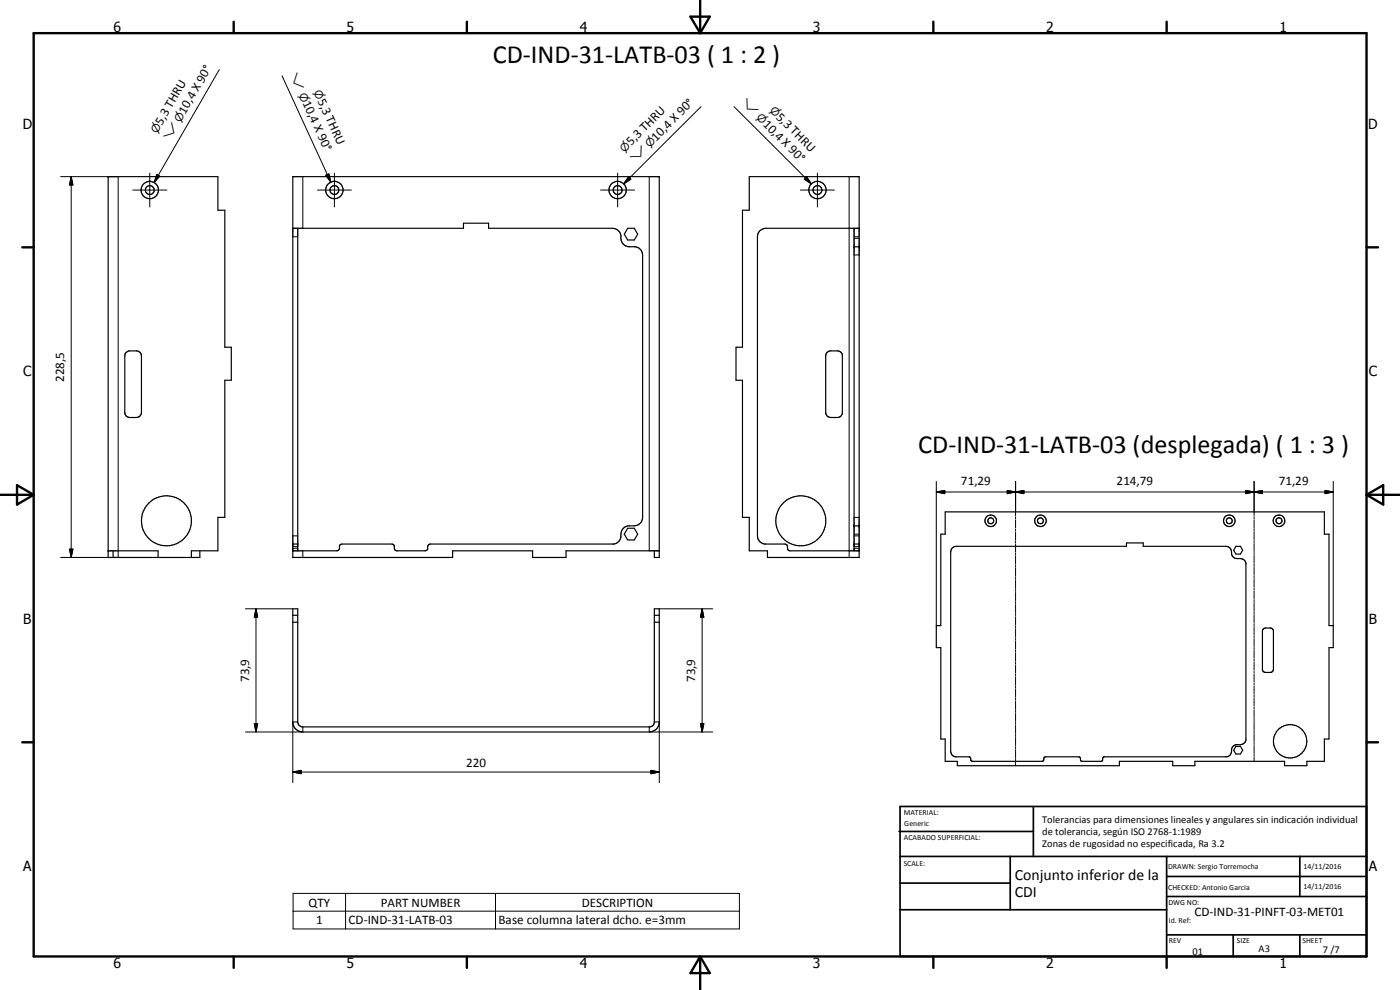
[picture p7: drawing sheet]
<svg xmlns="http://www.w3.org/2000/svg" width="420mm" height="297mm" viewBox="0 0 420 297" stroke-linecap="round" stroke-linejoin="round" font-family="sans-serif">
<g fill="none" stroke="#000" stroke-width=".35">
<path d="M224.9 53h32.9v114.3h-27.5v-2h-5.4v-10.1h-2.1v-41.1h-1.9v-9.9h1.9v-41.1h2.1zM87.9 68.5h51.2v-1.5h7.5v1.5h37.2a2.73 2.73 0 0 1 2.6 3.4 2.57 2.57 0 0 0 2.5 2.1h1.8a2.58 2.58 0 0 1 2.2 2.5v78.7a2.59 2.59 0 0 1-2.5 2.6h-1.9a3 3 0 0 0-2.2 3.7l-.3 .6a2.48 2.48 0 0 1-1.8 1.1h-55.1l-.6 .4-.2 1.3-.7 .4h-8.5l-.7-.4a1.37 1.37 0 0 0-.8-1.7h-15l-.5 .3-.3 1.4-.7 .4h-13.2M89.4 68.5v96.8M188.4 68.5h2l1 1.8-1 1.7h-2l-1-1.7zM256.3 74h1.5M256.3 68.5v96.8M257.8 68.5h-28a2.52 2.52 0 0 0-2.5 2.5v89.8a2.47 2.47 0 0 0 2.2 2.4h6.1a1.04 1.04 0 0 1 .8 1.5l.1 .4 .6 .2h20.7M37.9 105.7l.7-.4h2.6l.8 .4 .4 .8v17.2a1.52 1.52 0 0 1-1.4 1.6l-2.6-.2-.5-.3-.4-.7v-17.3zM248.1 105.9l.9-.6h2.6l.8 .4 .4 .8v17.6l-.4 .7-.5 .3-2.6 .2a1.52 1.52 0 0 1-1.5-1.6v-16.9zM188.4 158.5h2l1 1.8-1 1.7h-2l-1-1.7zM256.3 157.8h1.5M283.7 153.6h113.8v6.7h1.4v27.4h1.2v6.6h-1.2v27.4h-1.4v6.7h-5.3v1.3h-6.7v-1.3h-26.9v1.3h-6.7v-1.3h-16v1.3h-48.6v-1.3h-3.6v-6.7h-1.3v-27.4h-1.4v-6.6h1.4v-27.4h1.3z"/>
<path d="M32.5 165.3h14.9v2M33.9 165.3v2M60 165.3v2h-27.5v-114.3h32.9v10.1h2.1v41.1h1.9v9.9h-1.9v41.1h-2.1v10.1h-8v2M87.9 163.2h1.5M196.4 165.3v2h1.5v-114.3h-110v114.3h47.9v-2h24v2h10.1v-2h28M256.3 163.2h1.5M285.7 164.5l.7-.5 .6-.1h51.1v-1h5v1h24.8a1.78 1.78 0 0 1 1.7 2.3 1.99 1.99 0 0 0 2.7 1.4 1.7 1.7 0 0 1 1.6 1.4v53a1.8 1.8 0 0 1-1.6 1.4 2.35 2.35 0 0 0-2.1 .4l-.5 .7a2.25 2.25 0 0 1-1.5 2.6h-36.8l-.4 .2-.3 1-.3 .1h-5.6l-.4-.1-.2-1-.4-.2h-10l-.5 .2-.1 .8-.5 .3h-20.9a.91 .91 0 0 1-.6-1.1l-.4-.2-4.4-.1-.7-.5-.4-1.1v-59.8zM370.9 163.9h1.4l.6 1.2-.6 1.1h-1.4l-.7-1.1zM87.9 182.7h1.5v33.9l.2 .9 1 .6h104.5l1-.6 .3-.9v-33.9h1.5v33.9a2.96 2.96 0 0 1-3.1 3h-103.9a3 3 0 0 1-3-3zM87.9 186.7h1.5M87.9 184.6h1.5M196.4 186.7h1.5"/>
<path d="M196.4 184.6h1.5M379 188.8l.2-.2a3.3 3.3 0 0 1 2.4-.1l.6 .7v11.8l-.4 .5a3.1 3.1 0 0 1-2.4 .2l-.5-.7v-11.8zM370.9 223.9h1.4l.6 1.2-.6 1.1h-1.4l-.7-1.1z"/>
<circle cx="44.9" cy="57" r="2.6"/>
<circle cx="45" cy="57" r="1.33"/>
<circle cx="100.3" cy="57" r="1.32"/>
<circle cx="100.4" cy="57" r="2.6"/>
<circle cx="185.4" cy="57" r="1.33"/>
<circle cx="185.4" cy="57" r="2.61"/>
<circle cx="245.3" cy="57" r="2.61"/>
<circle cx="245.3" cy="57" r="1.32"/>
<circle cx="49.9" cy="156.3" r="7.5"/>
<circle cx="240.3" cy="156.2" r="7.5"/>
<circle cx="297.3" cy="156.3" r="1.74"/>
<circle cx="297.3" cy="156.3" r=".88"/>
<circle cx="312.2" cy="156.3" r="1.73"/>
<circle cx="312.2" cy="156.3" r=".89"/>
<circle cx="368.9" cy="156.3" r=".88"/>
<circle cx="368.9" cy="156.3" r="1.73"/>
<circle cx="383.8" cy="156.2" r=".88"/>
<circle cx="383.9" cy="156.3" r="1.75"/>
<circle cx="387.2" cy="222.4" r="5"/>
</g>
<g fill="none" stroke="#000" stroke-width=".3">
<path d="M65.8 20.9l-19.5 33.9M84.7 22.8l14.6 31.9M210.4 32l-23.2 23.2M220.3 32l23.2 23.2M18.2 53h17.3v114.3h-17.3M21.4 53l.5 2.5h-1zM21.4 53v114.3M39.8 57h10.3M44.9 51.9v10.2M47.1 52.4l.8 .4-1.6 2zM90.9 53v15.5M95.3 57h10.1"/>
<path d="M97.8 52.6l.9-.4 .6 2.5zM100.4 51.9v10.2M180.2 57h10.2M185.4 51.9v10.2M188.6 53.1l.7 .7-2.1 1.4zM194.8 53v112.3M240.2 57h10.2M241.4 53.8l.7-.7 1.4 2.1zM245.3 51.9v10.2M254.8 53v114.3M87.9 71h1.5M256.3 71h1.5"/>
<path d="M256.3 76.5h1.5M256.3 71.5h1.5M256.3 155.2h1.5M281 147.6l2.5-.4v.9zM281 147.6h119.1M281 144.4v43.3M302.3 147.2l2.5 .4-2.5 .5zM304.8 147.6l2.5-.4v.9zM304.8 144.4v10.4M304.8 155.1v.6M304.8 156v2.4M304.8 158.7v.6"/>
<path d="M304.8 159.6v2.5M373.9 147.2l2.5 .4-2.5 .5zM376.4 147.6l2.5-.4v.9zM376.4 144.4v10.4M376.4 155.1v.6M376.4 156v2.4M376.4 158.6v.7M376.4 159.5v2.4M397.7 147.2l2.4 .4-2.4 .5zM400.1 144.4v43.3M20.9 164.8h1l-.5 2.5zM87.9 164.5h1.5"/>
<path d="M87.9 164h1.5M87.9 160.8h1.5M90.9 165.3v2M256.3 164.5h1.5M256.3 164h1.5M256.3 160.8h1.5M256.3 160.3h1.5M304.8 162.3v.6M304.8 163.2v2.5M304.8 166v.6M304.8 166.9v2.4M304.8 169.6v.6"/>
<path d="M304.8 170.5v2.4M304.8 173.2v.7M304.8 174.2v2.4M304.8 176.9v.6M304.8 177.8v2.4M376.4 162.2v.6M376.4 163.1v2.4M376.4 165.8v.6M376.4 166.7v2.3M376.4 169.3v.6M376.4 170.2v2.4M376.4 172.9v.6"/>
<path d="M376.4 173.8v2.3M376.4 176.4v.6M376.4 177.3v2.4M73.6 182.7h14.3M76.8 182.7l.5 2.5h-1zM76.8 182.7v36.9M197.9 182.7h16M210.7 182.7l.5 2.5h-1zM210.7 182.7v36.9M304.8 180.5v.6M304.8 181.4v2.4M304.8 184.1v.6"/>
<path d="M304.8 185v2.5M304.8 187.7v.6M304.8 188.6v2.5M304.8 191.4v.6M304.8 192.3v2.4M304.8 195v.6M304.8 195.9v2.4M304.8 198.6v.6M304.8 199.5v2.4M376.4 180v.6M376.4 180.9v2.4M376.4 183.6v.6"/>
<path d="M376.4 184.4v2.5M376.4 187.2v.5M376.4 188v2.4M376.4 190.7v.6M376.4 191.6v2.4M376.4 194.3v.6M376.4 195.2v2.3M376.4 197.8v.6M376.4 198.8v2.3M76.3 217.1h1l-.5 2.5zM89.4 216.6h-1.5v18.2M90.9 218.1v1.5h-17.3"/>
<path d="M194.8 218.1v1.5h19.1M196.4 216.6h1.5v18.2M210.2 217.1h1l-.5 2.5zM304.8 202.2v.7M304.8 203.2v2.4M304.8 205.9v.6M304.8 206.8v2.4M304.8 209.5v.6M304.8 210.4v2.5M304.8 213.1v.6M304.8 214v2.5M304.8 216.7v.6"/>
<path d="M304.8 217.7v2.4M376.4 201.4v.6M376.4 202.3v2.3M376.4 205v.5M376.4 205.9v2.3M376.4 208.5v.6M376.4 209.4v2.4M376.4 212.1v.6M376.4 213v2.3M376.4 215.6v.6M376.4 216.5v2.4M376.4 219.2v.6"/>
<path d="M87.9 231.6l2.5-.5v1.1zM87.9 231.6h110M195.4 231.1l2.5 .5-2.5 .6zM304.8 220.4v.6M304.8 221.3v2.4M304.8 224v.6M304.8 224.9v2.4M304.8 227.6v.7M304.8 228.6v1.1M376.4 220.1v2.4M376.4 222.8v.6M376.4 223.7v2.4"/>
<path d="M376.4 226.4v.5M376.4 227.2v1.2M88 268.1h133.9v10.6h-133.9zM88 273.4h133.9M103.7 268.1v10.6M148.7 268.1v10.6"/>
</g>
<g fill="#000">
<circle cx="32.5" cy="53" r=".18"/>
<circle cx="256.3" cy="74" r=".18"/>
<circle cx="257.8" cy="74" r=".18"/>
<circle cx="256.3" cy="157.8" r=".18"/>
<circle cx="257.8" cy="157.8" r=".18"/>
<circle cx="32.5" cy="165.3" r=".18"/>
<circle cx="87.9" cy="163.2" r=".18"/>
<circle cx="89.4" cy="163.2" r=".18"/>
<circle cx="256.3" cy="163.2" r=".18"/>
<circle cx="257.8" cy="163.2" r=".18"/>
</g>
<g fill="none" stroke="#000" stroke-width=".71">
<path d="M10.1 9.9h400v277.1h-400zM70.1 6.5v3.4M140.1 6.5v3.4M207.2 5h5.8l-2.9 4.9zM210.1 0v9.9M280.1 6.5v3.4M350.1 6.5v3.4M6.7 74.2h3.4M410.1 74.2h3.5M.1 148.5h10M5.1 145.6l5 2.9-5 2.9zM410.1 148.5h10"/>
<path d="M410.1 148.5l5-2.9v5.8zM6.7 222.7h3.4M410.1 222.7h3.5M70.1 287v3.4M140.1 287v3.4M210.1 287v10M210.1 287l2.9 5h-5.8zM280.1 287v3.4M350.1 287v3.4"/>
</g>
<g fill="none" stroke="#000" stroke-width=".51">
<path d="M269.8 249.5h40.3M270.1 242h140v45h-140zM270.1 257h140M303.2 257v16M310.1 242v15M350.1 257v30M390.1 257v12M270.1 265h33.1M270.1 273h80M350.1 269h60M350.1 263h60M350.1 280.5h60"/>
<path d="M370.1 280.5v6.5M390.1 280.5v6.5"/>
</g>
<g fill="#000">
<path d="M21.4 53l.5 2.5h-1zM47.1 52.4l.8 .4-1.6 2zM97.8 52.6l.9-.4 .6 2.5zM188.6 53.1l.7 .7-2.1 1.4zM241.4 53.8l.7-.7 1.4 2.1zM281 147.6l2.5-.4v.9zM302.3 147.2l2.5 .4-2.5 .5zM304.8 147.6l2.5-.4v.9zM373.9 147.2l2.5 .4-2.5 .5zM376.4 147.6l2.5-.4v.9zM397.7 147.2l2.4 .4-2.4 .5zM20.9 164.8h1l-.5 2.5z"/>
<path d="M76.8 182.7l.5 2.5h-1zM210.7 182.7l.5 2.5h-1zM76.3 217.1h1l-.5 2.5zM210.2 217.1h1l-.5 2.5zM87.9 231.6l2.5-.5v1.1zM195.4 231.1l2.5 .5-2.5 .6z"/>
</g>
<g font-size="7.9">
<text x="147.9" y="19">CD-IND-31-LATB-03 ( 1 : 2 )</text>
<text x="275.6" y="136.1">CD-IND-31-LATB-03 (desplegada) ( 1 : 3 )</text>
</g>
<g font-size="4.7">
<text x="304.6" y="263.9">Conjunto inferior de la</text>
<text x="304.6" y="269.3">CDI</text>
</g>
<g font-size="4.2">
<text x="34" y="9.6">6</text>
<text x="104" y="9.6">5</text>
<text x="174" y="9.6">4</text>
<text x="244" y="9.6">3</text>
<text x="314" y="9.6">2</text>
<text x="384" y="9.6">1</text>
<text x="6.8" y="38.7">D</text>
<text x="410.6" y="38.7">D</text>
<text x="7" y="112.9">C</text>
<text x="410.8" y="112.9">C</text>
<text x="7" y="187.1">B</text>
<text x="410.8" y="187.1">B</text>
<text x="7" y="261.4">A</text>
<text x="410.8" y="261.4">A</text>
<text x="34" y="290.4">6</text>
<text x="104" y="290.4">5</text>
<text x="174" y="290.4">4</text>
<text x="244" y="290.4">3</text>
<text x="314" y="290.4">2</text>
<text x="384" y="290.4">1</text>
</g>
<g font-size="3.9">
<text x="55.5" y="34.5" transform="rotate(-60 55.5 34.5)">10,4 X 90°</text>
<text x="90.8" y="30.9" transform="rotate(65 90.8 30.9)">10,4 X 90°</text>
<text x="95.2" y="30.2" transform="rotate(65 95.2 30.2)">5,3 THRU</text>
<text x="232.8" y="35.3" transform="rotate(45 232.8 35.3)">5,3 THRU</text>
<text x="48.6" y="37.8" transform="rotate(-60 48.6 37.8)">5,3 THRU</text>
<text x="228.8" y="37.5" transform="rotate(45 228.8 37.5)">10,4 X 90°</text>
<text x="189.4" y="43.8" transform="rotate(-45 189.4 43.8)">5,3 THRU</text>
<text x="197" y="42.5" transform="rotate(-45 197 42.5)">10,4 X 90°</text>
<text x="19.3" y="114.6" transform="rotate(-90 19.3 114.6)">228,5</text>
<text x="288.4" y="145.6">71,29</text>
<text x="335.1" y="145.6">214,79</text>
<text x="383.8" y="145.6">71,29</text>
<text x="74.8" y="204.6" transform="rotate(-90 74.8 204.6)">73,9</text>
<text x="208.6" y="204.6" transform="rotate(-90 208.6 204.6)">73,9</text>
<text x="139.9" y="230.1">220</text>
<text x="92.6" y="272">QTY</text>
<text x="114.3" y="272">PART NUMBER</text>
<text x="174.6" y="272">DESCRIPTION</text>
<text x="358.5" y="275">CD-IND-31-PINFT-03-MET01</text>
<text x="94.9" y="277.3">1</text>
<text x="104.6" y="277.3">CD-IND-31-LATB-03</text>
<text x="149.6" y="277.4">Base columna lateral dcho. e=3mm</text>
</g>
<g font-size="3.3">
<text x="87" y="22.6" transform="rotate(65 87 22.6)">w</text>
<text x="89.6" y="28.4" transform="rotate(65 89.6 28.4)">n</text>
<text x="94.1" y="27.6" transform="rotate(65 94.1 27.6)">n</text>
<text x="222.4" y="31" transform="rotate(45 222.4 31)">w</text>
<text x="226.8" y="35.5" transform="rotate(45 226.8 35.5)">n</text>
<text x="230.8" y="33.3" transform="rotate(45 230.8 33.3)">n</text>
<text x="47.2" y="40.2" transform="rotate(-60 47.2 40.2)">n</text>
<text x="54.1" y="36.9" transform="rotate(-60 54.1 36.9)">n</text>
<text x="51" y="42.4" transform="rotate(-60 51 42.4)">w</text>
<text x="187.4" y="45.8" transform="rotate(-45 187.4 45.8)">n</text>
<text x="195" y="44.4" transform="rotate(-45 195 44.4)">n</text>
<text x="190.5" y="48.9" transform="rotate(-45 190.5 48.9)">w</text>
</g>
<g font-size="3.1">
<text x="312.7" y="246.8">Tolerancias para dimensiones lineales y angulares sin indicación individual</text>
<text x="312.7" y="250.4">de tolerancia, según ISO 2768-1:1989</text>
<text x="312.7" y="254">Zonas de rugosidad no especificada, Ra 3.2</text>
<text x="357.9" y="286.4">01</text>
<text x="377.7" y="285.6">A3</text>
<text x="397" y="285.9">7 /7</text>
</g>
<g font-size="2.4">
<text x="271.2" y="244.4">MATERIAL:</text>
<text x="271.3" y="252">ACABADO SUPERFICIAL:</text>
<text x="271.4" y="247.9">Generic</text>
<text x="271.2" y="259.7">SCALE:</text>
<text x="350.6" y="260.8">DRAWN: Sergio Torremocha</text>
<text x="391.2" y="260.6">14/11/2016</text>
<text x="350.6" y="267">CHECKED: Antonio Garcia</text>
<text x="391.2" y="266.7">14/11/2016</text>
<text x="350.6" y="271.4">DWG NO:</text>
<text x="350.8" y="276.9">Id. Ref:</text>
<text x="350.8" y="282.8">REV</text>
<text x="371.2" y="282.9">SIZE</text>
<text x="390.9" y="282.9">SHEET</text>
</g>
</svg>
